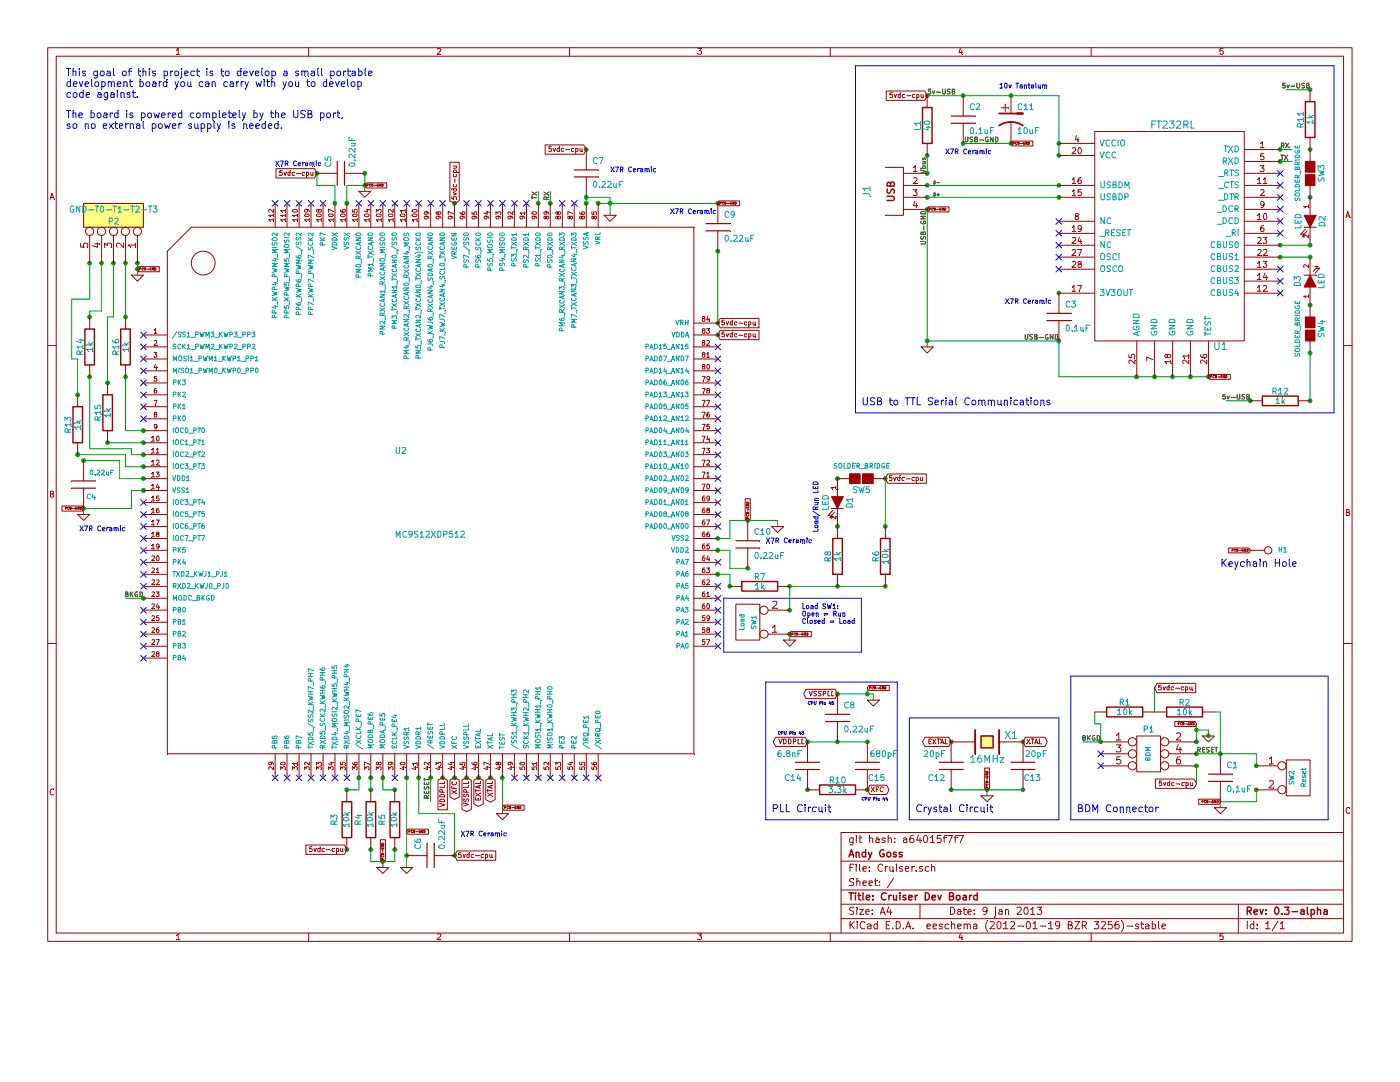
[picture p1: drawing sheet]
EESchema Schematic File Version 2  date Tue 02 Apr 2013 08:15:38 PM EDT
LIBS:opto
LIBS:Jaguar
LIBS:power
LIBS:conn
LIBS:transistors
LIBS:Cruiser-cache
EELAYER 24  0
EELAYER END
$Descr A4 11700 8267
Sheet 1 1
Title "Cruiser Dev Board"
Date "9 jan 2013"
Rev "0.3-alpha"
Comp "Andy Goss"
Comment1 "git hash: a64015f7f7"
Comment2 ""
Comment3 ""
Comment4 ""
$EndDescr
Connection ~ 7400 4900
Connection ~ 7400 4400
Connection ~ 7400 4000
Wire Wire Line
	7400 4900 6600 4900
Connection ~ 10450 3350
Connection ~ 10950 3350
Connection ~ 10950 2950
Wire Wire Line
	10450 3350 10250 3350
Connection ~ 10950 750 
Connection ~ 10950 1250
Wire Wire Line
	10950 750  10750 750 
Connection ~ 1050 2200
Connection ~ 950  2200
Connection ~ 850  2200
Connection ~ 750  2200
Wire Wire Line
	750  2200 750  2500
Wire Wire Line
	750  2500 600  2500
Wire Wire Line
	600  2500 600  3000
Wire Wire Line
	600  3000 650  3000
Wire Wire Line
	650  3000 650  3300
Wire Wire Line
	950  2200 950  2650
Wire Wire Line
	950  2650 900  2650
Wire Wire Line
	900  2650 900  3200
Connection ~ 1050 2650
Connection ~ 900  3200
Connection ~ 1050 3150
Connection ~ 1200 3600
Connection ~ 1200 3700
Connection ~ 900  3700
Connection ~ 650  3800
Wire Wire Line
	1050 3150 1050 3600
Wire Wire Line
	1050 3600 1200 3600
Connection ~ 750  2650
Connection ~ 750  3150
Wire Wire Line
	750  3750 1100 3750
Wire Wire Line
	750  3750 750  3150
Wire Wire Line
	650  3800 1050 3800
Wire Wire Line
	1050 3800 1050 3900
Wire Wire Line
	1050 3900 1200 3900
Wire Notes Line
	11100 5650 11100 6850
Wire Notes Line
	11100 5650 8950 5650
Wire Wire Line
	10700 1350 10800 1350
Wire Notes Line
	7150 550  11150 550 
Wire Notes Line
	7150 550  7150 3450
Wire Notes Line
	7150 3450 11150 3450
Wire Notes Line
	11150 3450 11150 550 
Connection ~ 10950 1650
Connection ~ 10950 2050
Wire Wire Line
	8850 1300 8850 800 
Wire Wire Line
	8850 800  7750 800 
Connection ~ 7750 1300
Connection ~ 7750 800 
Wire Wire Line
	10100 3150 8850 3150
Connection ~ 10700 1250
Connection ~ 10700 1350
Connection ~ 10700 2050
Connection ~ 10700 2150
Connection ~ 10100 3150
Connection ~ 9950 3150
Connection ~ 9800 3150
Connection ~ 9650 3150
Connection ~ 8850 2850
Connection ~ 8850 2450
Connection ~ 8850 1650
Connection ~ 8850 1550
Connection ~ 8850 1300
Connection ~ 8850 1200
Connection ~ 7750 1750
Connection ~ 7750 1650
Connection ~ 7750 1550
Connection ~ 7750 1450
Wire Wire Line
	10950 2150 10700 2150
Wire Wire Line
	7750 1650 8850 1650
Connection ~ 9500 3150
Wire Wire Line
	7750 2850 8850 2850
Wire Wire Line
	8850 1550 7750 1550
Wire Wire Line
	10950 2050 10700 2050
Wire Wire Line
	8850 2850 8850 3150
Wire Wire Line
	7750 1450 7750 1300
Connection ~ 7750 2850
Connection ~ 7000 4900
Wire Notes Line
	8950 5650 8950 6850
Connection ~ 10500 6600
Connection ~ 10500 6400
Wire Wire Line
	10200 6750 10200 6700
Wire Wire Line
	9200 6050 9200 6200
Wire Wire Line
	9200 6050 9150 6050
Wire Wire Line
	9150 6050 9150 5950
Wire Notes Line
	7600 6850 7600 6000
Wire Notes Line
	7600 6850 8850 6850
Connection ~ 7950 6600
Connection ~ 8550 6600
Connection ~ 8250 6600
Wire Wire Line
	8250 6650 8250 6600
Wire Wire Line
	2650 1450 2650 1550
Wire Wire Line
	2650 1550 2800 1550
Connection ~ 3800 7150
Connection ~ 3400 7150
Wire Wire Line
	3400 6500 3400 7250
Connection ~ 3200 7200
Wire Wire Line
	3200 7250 3200 7200
Connection ~ 3100 7100
Connection ~ 3300 7100
Connection ~ 3300 6600
Connection ~ 3100 6600
Wire Wire Line
	3100 6500 3100 6600
Wire Wire Line
	3050 1600 3050 1450
Connection ~ 10000 6100
Wire Wire Line
	10000 6200 10000 6050
Connection ~ 4900 1250
Connection ~ 4900 1650
Wire Wire Line
	4900 1700 4900 1650
Wire Wire Line
	10200 6700 10500 6700
Wire Wire Line
	10500 6700 10500 6600
Wire Wire Line
	1200 4000 1000 4000
Wire Wire Line
	3050 1550 2900 1550
Wire Wire Line
	6000 1700 5000 1700
Wire Wire Line
	5100 1800 5100 1650
Connection ~ 7250 5800
Wire Wire Line
	7250 5750 7250 5800
Connection ~ 6100 4900
Connection ~ 6600 4900
Wire Notes Line
	6050 5450 6050 5000
Wire Notes Line
	6050 5450 7200 5450
Wire Notes Line
	6050 5000 7200 5000
Wire Wire Line
	3200 6500 3200 6600
Wire Wire Line
	6500 4400 6500 4350
Connection ~ 6250 4750
Connection ~ 6250 4350
Wire Wire Line
	6250 4750 6100 4750
Wire Wire Line
	6100 4750 6100 4600
Wire Wire Line
	6100 4600 6000 4600
Wire Wire Line
	1100 4250 700  4250
Connection ~ 6600 5300
Connection ~ 6600 5100
Wire Wire Line
	6600 4900 6600 5100
Connection ~ 700  4250
Wire Wire Line
	6000 2700 6000 2100
Wire Wire Line
	10000 6550 10000 6400
Wire Wire Line
	4200 6500 4200 6800
Wire Wire Line
	10100 6150 10100 6100
Wire Wire Line
	10100 6100 10000 6100
Connection ~ 1200 5000
Connection ~ 7950 6200
Connection ~ 8550 6200
Wire Notes Line
	7600 6000 8850 6000
Connection ~ 4100 6500
Connection ~ 4000 6500
Connection ~ 3900 6500
Connection ~ 3800 6500
Connection ~ 3700 6500
Connection ~ 3600 6500
Wire Wire Line
	3600 6500 3600 6700
Connection ~ 7000 4400
Connection ~ 7000 4000
Wire Wire Line
	9200 6200 9050 6200
Wire Wire Line
	2800 1550 2800 1700
Wire Wire Line
	1100 4250 1100 4100
Wire Wire Line
	1000 4000 1000 3850
Wire Wire Line
	6750 6200 7250 6200
Connection ~ 10000 6200
Connection ~ 4200 6500
Connection ~ 6000 4500
Connection ~ 6000 4600
Connection ~ 7250 6600
Connection ~ 6750 6600
Connection ~ 6750 6200
Connection ~ 7000 6200
Connection ~ 7000 5800
Connection ~ 3000 6500
Connection ~ 3100 6500
Connection ~ 3200 6500
Connection ~ 3400 6500
Connection ~ 3500 6500
Connection ~ 1200 4100
Connection ~ 1200 4000
Connection ~ 2800 1700
Connection ~ 2900 1700
Connection ~ 3800 1700
Connection ~ 6000 2800
Connection ~ 4500 1700
Connection ~ 4600 1700
Connection ~ 5000 1700
Connection ~ 9200 6200
Connection ~ 10000 6400
Connection ~ 10000 6300
Connection ~ 10000 6200
Wire Wire Line
	4600 1700 4600 1600
Connection ~ 7250 6200
Wire Wire Line
	4500 1700 4500 1600
Connection ~ 6000 2700
Connection ~ 700  3850
Wire Wire Line
	2900 1550 2900 1700
Connection ~ 2650 1450
Connection ~ 3050 1450
Wire Bus Line
	6400 5700 7500 5700
Wire Bus Line
	6400 5700 6400 6850
Wire Bus Line
	6400 6850 7500 6850
Wire Bus Line
	7500 6850 7500 5700
Wire Wire Line
	1200 5000 1050 5000
Connection ~ 6000 4800
Wire Wire Line
	3500 6500 3500 6800
Connection ~ 3050 1550
Wire Wire Line
	7000 5800 7300 5800
Wire Wire Line
	7300 5800 7300 5850
Connection ~ 5100 1700
Wire Wire Line
	700  4250 700  4300
Wire Wire Line
	1000 3850 700  3850
Wire Wire Line
	6500 4350 6100 4350
Wire Wire Line
	6100 4350 6100 4500
Wire Wire Line
	6100 4500 6000 4500
Wire Wire Line
	3500 6800 3800 6800
Wire Wire Line
	3800 6800 3800 7150
Wire Wire Line
	6600 5300 6600 5350
Wire Notes Line
	7200 5000 7200 5450
Connection ~ 10100 6150
Wire Wire Line
	1100 4100 1200 4100
Connection ~ 6000 1700
Connection ~ 6000 2100
Wire Wire Line
	10000 6300 10500 6300
Wire Wire Line
	10500 6300 10500 6400
Wire Wire Line
	5100 1650 4900 1650
Connection ~ 4900 1700
Wire Wire Line
	3200 6600 3300 6600
Wire Wire Line
	3100 7100 3100 7200
Wire Wire Line
	3100 7200 3300 7200
Wire Wire Line
	3300 7200 3300 7100
Wire Wire Line
	3000 6500 3000 6600
Wire Wire Line
	3000 6600 2900 6600
Connection ~ 2900 6600
Connection ~ 2900 7100
Wire Wire Line
	7950 6600 8550 6600
Wire Notes Line
	8850 6000 8850 6850
Wire Wire Line
	9650 5750 9650 5950
Wire Wire Line
	10150 5950 10200 5950
Wire Wire Line
	10200 5950 10200 6300
Connection ~ 10200 6300
Wire Wire Line
	6000 4800 6100 4800
Wire Wire Line
	6100 4800 6100 4900
Wire Wire Line
	8050 1200 8450 1200
Connection ~ 10950 2150
Connection ~ 10950 2550
Wire Wire Line
	10700 1250 10800 1250
Wire Wire Line
	7750 2900 7750 1750
Wire Notes Line
	8950 6850 11100 6850
Connection ~ 8050 800 
Connection ~ 8450 800 
Connection ~ 8450 1200
Connection ~ 8050 1200
Wire Wire Line
	1200 3800 1100 3800
Wire Wire Line
	1100 3800 1100 3750
Connection ~ 1200 3800
Connection ~ 1200 3900
Connection ~ 650  3300
Wire Wire Line
	1200 3700 900  3700
Wire Wire Line
	1050 2650 1050 2200
Wire Wire Line
	750  2650 750  2600
Wire Wire Line
	750  2600 850  2600
Wire Wire Line
	850  2600 850  2200
Wire Wire Line
	1150 2200 1150 2300
Connection ~ 1150 2200
Connection ~ 1150 2250
Wire Wire Line
	10950 2950 10950 3350
Wire Wire Line
	7400 4000 7400 4400
$Comp
L SOLDER_BRIDGE SW5
U 1 1
P 7200 4000
F 0 "SW5" V 7300 4000 50  0000 C CNN
F 1 "SOLDER_BRIDGE" V 7100 4000 40  0000 C CNN
	1    7200 4000
	0    1    1    0   
$EndComp
$Comp
L SOLDER_BRIDGE SW4
U 1 1
P 10950 2750
F 0 "SW4" V 11050 2750 50  0000 C CNN
F 1 "SOLDER_BRIDGE" V 10850 2750 40  0000 C CNN
	1    10950 2750
	1    0    0    -1  
$EndComp
$Comp
L SOLDER_BRIDGE SW3
U 1 1
P 10950 1450
F 0 "SW3" V 11050 1450 50  0000 C CNN
F 1 "SOLDER_BRIDGE" V 10850 1450 40  0000 C CNN
	1    10950 1450
	1    0    0    -1  
$EndComp
Text GLabel 1150 2250 2    20   Input ~ 0
PCB-GND
$Comp
L GND #PWR01
U 1 1
P 1150 2300
F 0 "#PWR01" H 1150 2300 30  0001 C CNN
F 1 "GND" H 1150 2230 30  0001 C CNN
	1    1150 2300
	1    0    0    -1  
$EndComp
$Comp
L CONN_5 P2
U 1 1
P 950 1800
F 0 "P2" V 900 1800 50  0000 C CNN
F 1 "GND-T0-T1-T2-T3" V 1000 1800 50  0000 C CNN
	1    950  1800
	0    1    -1   0   
$EndComp
$Comp
L R R16
U 1 1
P 1050 2900
F 0 "R16" V 1130 2900 50  0000 C CNN
F 1 "1k" V 1050 2900 50  0000 C CNN
	1    1050 2900
	-1   0    0    1   
$EndComp
$Comp
L R R15
U 1 1
P 900 3450
F 0 "R15" V 980 3450 50  0000 C CNN
F 1 "1k" V 900 3450 50  0000 C CNN
	1    900  3450
	-1   0    0    1   
$EndComp
$Comp
L R R13
U 1 1
P 650 3550
F 0 "R13" V 730 3550 50  0000 C CNN
F 1 "1k" V 650 3550 50  0000 C CNN
	1    650  3550
	-1   0    0    1   
$EndComp
$Comp
L R R14
U 1 1
P 750 2900
F 0 "R14" V 830 2900 50  0000 C CNN
F 1 "1k" V 750 2900 50  0000 C CNN
	1    750  2900
	-1   0    0    1   
$EndComp
Text GLabel 10450 4600 0    20   Input ~ 0
PCB-GND
Text Notes 10200 4750 0    60   ~ 0
Keychain Hole
$Comp
L CONN_1 H1
U 1 1
P 10600 4600
F 0 "H1" H 10680 4600 40  0000 L CNN
F 1 "Hole" H 10600 4655 30  0001 C CNN
	1    10600 4600
	1    0    0    -1  
$EndComp
Text GLabel 10100 3150 2    20   Input ~ 0
PCB-GND
Text GLabel 8450 1200 2    20   Input ~ 0
PCB-GND
Text Label 8850 2850 2    40   ~ 0
USB-GND
Text Notes 7200 3400 0    60   ~ 0
USB to TTL Serial Communications
Text Label 10450 3350 2    40   ~ 0
5v-USB
$Comp
L FT232RL U1
U 1 1
P 9800 1950
F 0 "U1" H 10200 1000 60  0000 C CNN
F 1 "FT232RL" H 9800 2850 60  0000 C CNN
	1    9800 1950
	1    0    0    -1  
$EndComp
NoConn ~ 10700 2450
NoConn ~ 10700 2350
NoConn ~ 10700 2250
NoConn ~ 10700 1850
NoConn ~ 10700 1950
NoConn ~ 8850 2150
NoConn ~ 8850 2250
NoConn ~ 8850 2050
NoConn ~ 8850 1850
$Comp
L C C3
U 1 1
P 8850 2650
F 0 "C3" H 8900 2750 50  0000 L CNN
F 1 "0.1uF" H 8900 2550 50  0000 L CNN
	1    8850 2650
	1    0    0    -1  
$EndComp
$Comp
L LED D2
U 1 1
P 10950 1850
F 0 "D2" H 10950 1950 50  0000 C CNN
F 1 "LED" H 10950 1750 50  0000 C CNN
	1    10950 1850
	0    1    1    0   
$EndComp
$Comp
L LED D3
U 1 1
P 10950 2350
F 0 "D3" H 10950 2450 50  0000 C CNN
F 1 "LED" H 10950 2250 50  0000 C CNN
	1    10950 2350
	0    -1   -1   0   
$EndComp
$Comp
L R R11
U 1 1
P 10950 1000
F 0 "R11" V 11030 1000 50  0000 C CNN
F 1 "1k" V 10950 1000 50  0000 C CNN
	1    10950 1000
	-1   0    0    1   
$EndComp
$Comp
L R R12
U 1 1
P 10700 3350
F 0 "R12" V 10780 3350 50  0000 C CNN
F 1 "1k" V 10700 3350 50  0000 C CNN
	1    10700 3350
	0    -1   -1   0   
$EndComp
$Comp
L C C2
U 1 1
P 8050 1000
F 0 "C2" H 8100 1100 50  0000 L CNN
F 1 "0.1uF" H 8100 900 50  0000 L CNN
	1    8050 1000
	1    0    0    -1  
$EndComp
Text Label 7750 2050 1    40   ~ 0
USB-GND
Text Label 8350 1200 2    40   ~ 0
USB-GND
Text Label 7750 800  0    40   ~ 0
5v-USB
Text Label 10950 750  2    40   ~ 0
5v-USB
$Comp
L CP1 C11
U 1 1
P 8450 1000
F 0 "C11" H 8500 1100 50  0000 L CNN
F 1 "10uF" H 8500 900 50  0000 L CNN
	1    8450 1000
	1    0    0    -1  
$EndComp
Text Label 7800 1550 0    25   ~ 0
D-
Text Label 7800 1650 0    25   ~ 0
D+
$Comp
L R L1
U 1 1
P 7750 1050
F 0 "L1" V 7830 1050 50  0000 C CNN
F 1 "40" V 7750 1050 50  0000 C CNN
	1    7750 1050
	-1   0    0    1   
$EndComp
Text Label 7750 1450 1    40   ~ 0
Vbus
NoConn ~ 10700 1750
NoConn ~ 10700 1650
NoConn ~ 10700 1550
NoConn ~ 10700 1450
NoConn ~ 8850 1950
Text Notes 8350 750  0    40   ~ 0
10v Tantalum
Text Notes 7900 1300 0    40   ~ 0
X7R Ceramic
Text Notes 8400 2550 0    40   ~ 0
X7R Ceramic
$Comp
L USB_2 J1
U 1 1
P 7550 1600
F 0 "J1" V 7250 1600 60  0000 C CNN
F 1 "USB-A" H 7600 1300 60  0001 C CNN
	1    7550 1600
	1    0    0    -1  
$EndComp
Text GLabel 6000 2800 2    40   Input ~ 0
5vdc-cpu
Text Notes 6850 4450 1    40   ~ 0
Load/Run LED
$Comp
L C C6
U 1 1
P 3600 7150
F 0 "C6" H 3650 7250 50  0000 L CNN
F 1 "0.22uF" H 3650 7050 50  0000 L CNN
	1    3600 7150
	0    -1   -1   0   
$EndComp
NoConn ~ 2500 6500
NoConn ~ 2400 6500
NoConn ~ 2300 6500
NoConn ~ 1200 5500
NoConn ~ 1200 5400
NoConn ~ 1200 5300
NoConn ~ 1200 5200
NoConn ~ 1200 5100
NoConn ~ 1200 4700
NoConn ~ 1200 4600
NoConn ~ 1200 4500
NoConn ~ 1200 4400
NoConn ~ 1200 4300
NoConn ~ 1200 4200
NoConn ~ 1200 3500
NoConn ~ 1200 3400
NoConn ~ 1200 3300
NoConn ~ 1200 3200
NoConn ~ 2300 1700
NoConn ~ 2400 1700
NoConn ~ 2500 1700
NoConn ~ 2600 1700
NoConn ~ 1200 2800
NoConn ~ 1200 2900
NoConn ~ 1200 3000
NoConn ~ 1200 3100
NoConn ~ 3000 1700
NoConn ~ 3100 1700
NoConn ~ 4300 1700
NoConn ~ 4400 1700
NoConn ~ 6000 2900
NoConn ~ 6000 3000
NoConn ~ 6000 3100
NoConn ~ 6000 3200
NoConn ~ 6000 3300
NoConn ~ 6000 3400
NoConn ~ 6000 3500
NoConn ~ 6000 3600
NoConn ~ 6000 3700
NoConn ~ 6000 3800
NoConn ~ 6000 3900
NoConn ~ 6000 4000
NoConn ~ 6000 4100
NoConn ~ 6000 4200
NoConn ~ 6000 4300
NoConn ~ 6000 4400
NoConn ~ 6000 4700
NoConn ~ 6000 4900
NoConn ~ 6000 5000
NoConn ~ 6000 5100
NoConn ~ 6000 5200
NoConn ~ 6000 5300
NoConn ~ 6000 5400
Text Notes 1050 4450 2    40   ~ 0
X7R Ceramic
Text Notes 5600 1800 0    40   ~ 0
X7R Ceramic
$Comp
L C C5
U 1 1
P 2850 1450
F 0 "C5" H 2900 1550 50  0000 L CNN
F 1 "0.22uF" H 2900 1350 50  0000 L CNN
	1    2850 1450
	0    -1   -1   0   
$EndComp
$Comp
L C C7
U 1 1
P 4900 1450
F 0 "C7" H 4950 1550 50  0000 L CNN
F 1 "0.22uF" H 4950 1350 50  0000 L CNN
	1    4900 1450
	1    0    0    -1  
$EndComp
$Comp
L C C8
U 1 1
P 7000 6000
F 0 "C8" H 7050 6100 50  0000 L CNN
F 1 "0.22uF" H 7050 5900 50  0000 L CNN
	1    7000 6000
	1    0    0    -1  
$EndComp
$Comp
L C C14
U 1 1
P 6750 6400
F 0 "C14" H 6800 6500 50  0000 L CNN
F 1 "6.8nF" H 6800 6300 50  0000 L CNN
	1    6750 6400
	-1   0    0    1   
$EndComp
$Comp
L C C15
U 1 1
P 7250 6400
F 0 "C15" H 7100 6500 50  0000 L CNN
F 1 "680pF" H 7000 6300 50  0000 L CNN
	1    7250 6400
	-1   0    0    1   
$EndComp
$Comp
L R R10
U 1 1
P 7000 6600
F 0 "R10" V 7080 6600 50  0000 C CNN
F 1 "3.3k" V 7000 6600 50  0000 C CNN
	1    7000 6600
	0    -1   -1   0   
$EndComp
$Comp
L C C12
U 1 1
P 7950 6400
F 0 "C12" H 8000 6500 50  0000 L CNN
F 1 "20pF" H 8000 6300 50  0000 L CNN
	1    7950 6400
	-1   0    0    1   
$EndComp
$Comp
L C C13
U 1 1
P 8550 6400
F 0 "C13" H 8400 6500 50  0000 L CNN
F 1 "20pF" H 8350 6300 50  0000 L CNN
	1    8550 6400
	-1   0    0    1   
$EndComp
$Comp
L CRYSTAL X1
U 1 1
P 8250 6200
F 0 "X1" H 8450 6250 60  0000 C CNN
F 1 "16MHz" H 8250 6050 60  0000 C CNN
	1    8250 6200
	1    0    0    -1  
$EndComp
Text GLabel 8550 6200 2    40   BiDi ~ 0
XTAL
Text GLabel 7950 6200 0    40   BiDi ~ 0
EXTAL
Text GLabel 4000 6500 3    40   BiDi ~ 0
EXTAL
Text GLabel 4100 6500 3    40   BiDi ~ 0
XTAL
Text GLabel 7000 5800 0    40   BiDi ~ 0
VSSPLL
Text GLabel 7250 6600 2    40   BiDi ~ 0
XFC
Text GLabel 6750 6200 0    40   BiDi ~ 0
VDDPLL
Text GLabel 3900 6500 3    40   BiDi ~ 0
VSSPLL
Text GLabel 3700 6500 3    40   Input ~ 0
VDDPLL
Text GLabel 3800 6500 3    40   BiDi ~ 0
XFC
$Comp
L R R8
U 1 1
P 7000 4650
F 0 "R8" V 7080 4650 50  0000 C CNN
F 1 "1k" V 7000 4650 50  0000 C CNN
	1    7000 4650
	-1   0    0    1   
$EndComp
$Comp
L R R5
U 1 1
P 3300 6850
F 0 "R5" V 3200 6850 50  0000 C CNN
F 1 "10k" V 3300 6850 50  0000 C CNN
	1    3300 6850
	1    0    0    -1  
$EndComp
$Comp
L R R4
U 1 1
P 3100 6850
F 0 "R4" V 3000 6850 50  0000 C CNN
F 1 "10k" V 3100 6850 50  0000 C CNN
	1    3100 6850
	1    0    0    -1  
$EndComp
$Comp
L R R3
U 1 1
P 2900 6850
F 0 "R3" V 2800 6850 50  0000 C CNN
F 1 "10k" V 2900 6850 50  0000 C CNN
	1    2900 6850
	1    0    0    -1  
$EndComp
Text Label 3600 6500 3    40   ~ 0
RESET
Text Label 1200 5000 2    40   ~ 0
BKGD
Text Label 4500 1600 3    40   ~ 0
TX
Text Label 4600 1600 3    40   ~ 0
RX
Text Label 10700 1250 0    40   ~ 0
RX
Text Label 10700 1350 0    40   ~ 0
TX
$Comp
L R R2
U 1 1
P 9900 5950
F 0 "R2" V 9980 5950 50  0000 C CNN
F 1 "10k" V 9900 5950 50  0000 C CNN
	1    9900 5950
	0    -1   -1   0   
$EndComp
$Comp
L R R1
U 1 1
P 9400 5950
F 0 "R1" V 9480 5950 50  0000 C CNN
F 1 "10k" V 9400 5950 50  0000 C CNN
	1    9400 5950
	0    -1   -1   0   
$EndComp
$Comp
L CONN_3X2 P1
U 1 1
P 9600 6350
F 0 "P1" H 9600 6600 50  0000 C CNN
F 1 "BDM" V 9600 6400 40  0000 C CNN
	1    9600 6350
	1    0    0    -1  
$EndComp
NoConn ~ 9200 6300
NoConn ~ 9200 6400
Text Label 9200 6200 2    40   ~ 0
BKGD
Text Label 10000 6300 0    40   ~ 0
RESET
NoConn ~ 2700 1700
NoConn ~ 3200 1700
NoConn ~ 3300 1700
NoConn ~ 3400 1700
NoConn ~ 3500 1700
NoConn ~ 3600 1700
NoConn ~ 3900 1700
NoConn ~ 4100 1700
NoConn ~ 4200 1700
NoConn ~ 4700 1700
NoConn ~ 4800 1700
NoConn ~ 5000 6500
NoConn ~ 4900 6500
NoConn ~ 4800 6500
NoConn ~ 4700 6500
NoConn ~ 4600 6500
NoConn ~ 4500 6500
NoConn ~ 4400 6500
NoConn ~ 4300 6500
NoConn ~ 3300 6500
NoConn ~ 2900 6500
NoConn ~ 2800 6500
NoConn ~ 2700 6500
NoConn ~ 2600 6500
NoConn ~ 1200 4900
NoConn ~ 1200 4800
NoConn ~ 3700 1700
NoConn ~ 4000 1700
$Comp
L MC9S12XDP512 U2
U 1 1
P 3600 4100
F 0 "U2" H 3300 4400 50  0000 L BNN
F 1 "MC9S12XDP512" H 3300 3700 50  0000 L BNN
F 2 "mc9s12xdp512-LQFP112" H 3600 4250 50  0001 C CNN
	1    3600 4100
	1    0    0    -1  
$EndComp
$Comp
L C C1
U 1 1
P 10200 6500
F 0 "C1" H 10250 6600 50  0000 L CNN
F 1 "0.1uF" H 10250 6400 50  0000 L CNN
	1    10200 6500
	1    0    0    -1  
$EndComp
$Comp
L R R6
U 1 1
P 7400 4650
F 0 "R6" V 7480 4650 50  0000 C CNN
F 1 "10k" V 7400 4650 50  0000 C CNN
	1    7400 4650
	-1   0    0    1   
$EndComp
$Comp
L LED D1
U 1 1
P 7000 4200
F 0 "D1" H 7000 4300 50  0000 C CNN
F 1 "LED" H 7000 4100 50  0000 C CNN
	1    7000 4200
	0    1    1    0   
$EndComp
Text Notes 9000 6800 0    60   ~ 0
BDM Connector
Text Notes 6450 6800 0    60   ~ 0
PLL Circuit
Text Notes 7650 6800 0    60   ~ 0
Crystal Circuit
$Comp
L GND #PWR02
U 1 1
P 3200 7250
F 0 "#PWR02" H 3200 7250 30  0001 C CNN
F 1 "GND" H 3200 7180 30  0001 C CNN
	1    3200 7250
	1    0    0    -1  
$EndComp
$Comp
L GND #PWR03
U 1 1
P 3400 7250
F 0 "#PWR03" H 3400 7250 30  0001 C CNN
F 1 "GND" H 3400 7180 30  0001 C CNN
	1    3400 7250
	1    0    0    -1  
$EndComp
$Comp
L GND #PWR04
U 1 1
P 8250 6650
F 0 "#PWR04" H 8250 6650 30  0001 C CNN
F 1 "GND" H 8250 6580 30  0001 C CNN
	1    8250 6650
	1    0    0    -1  
$EndComp
$Comp
L GND #PWR05
U 1 1
P 6500 4400
F 0 "#PWR05" H 6500 4400 30  0001 C CNN
F 1 "GND" H 6500 4330 30  0001 C CNN
	1    6500 4400
	1    0    0    -1  
$EndComp
$Comp
L GND #PWR06
U 1 1
P 6600 5350
F 0 "#PWR06" H 6600 5350 30  0001 C CNN
F 1 "GND" H 6600 5280 30  0001 C CNN
	1    6600 5350
	1    0    0    -1  
$EndComp
$Comp
L GND #PWR07
U 1 1
P 5100 1800
F 0 "#PWR07" H 5100 1800 30  0001 C CNN
F 1 "GND" H 5100 1730 30  0001 C CNN
	1    5100 1800
	1    0    0    -1  
$EndComp
$Comp
L GND #PWR08
U 1 1
P 7750 2900
F 0 "#PWR08" H 7750 2900 30  0001 C CNN
F 1 "GND" H 7750 2830 30  0001 C CNN
	1    7750 2900
	1    0    0    -1  
$EndComp
$Comp
L GND #PWR09
U 1 1
P 3050 1600
F 0 "#PWR09" H 3050 1600 30  0001 C CNN
F 1 "GND" H 3050 1530 30  0001 C CNN
	1    3050 1600
	1    0    0    -1  
$EndComp
$Comp
L GND #PWR010
U 1 1
P 10200 6750
F 0 "#PWR010" H 10200 6750 30  0001 C CNN
F 1 "GND" H 10200 6680 30  0001 C CNN
	1    10200 6750
	1    0    0    -1  
$EndComp
$Comp
L GND #PWR011
U 1 1
P 10100 6150
F 0 "#PWR011" H 10100 6150 30  0001 C CNN
F 1 "GND" H 10100 6080 30  0001 C CNN
	1    10100 6150
	1    0    0    -1  
$EndComp
$Comp
L GND #PWR012
U 1 1
P 7300 5850
F 0 "#PWR012" H 7300 5850 30  0001 C CNN
F 1 "GND" H 7300 5780 30  0001 C CNN
	1    7300 5850
	1    0    0    -1  
$EndComp
$Comp
L GND #PWR013
U 1 1
P 4200 6800
F 0 "#PWR013" H 4200 6800 30  0001 C CNN
F 1 "GND" H 4200 6730 30  0001 C CNN
	1    4200 6800
	1    0    0    -1  
$EndComp
$Comp
L C C9
U 1 1
P 6000 1900
F 0 "C9" H 6050 2000 50  0000 L CNN
F 1 "0.22uF" H 6050 1800 50  0000 L CNN
	1    6000 1900
	1    0    0    -1  
$EndComp
$Comp
L GND #PWR014
U 1 1
P 700 4300
F 0 "#PWR014" H 700 4300 30  0001 C CNN
F 1 "GND" H 700 4230 30  0001 C CNN
	1    700  4300
	1    0    0    -1  
$EndComp
$Comp
L CONN_2 SW1
U 1 1
P 6250 5200
F 0 "SW1" V 6200 5200 40  0000 C CNN
F 1 "Load" V 6300 5200 40  0000 C CNN
	1    6250 5200
	-1   0    0    1   
$EndComp
Text Notes 6400 4550 0    40   ~ 0
X7R Ceramic
Text Notes 6700 5100 0    40   ~ 0
Load SW1:\nOpen = Run\nClosed = Load
$Comp
L C C4
U 1 1
P 700 4050
F 0 "C4" H 600 4150 40  0000 L CNN
F 1 "0.22uF" H 450 3950 40  0000 L CNN
	1    700  4050
	-1   0    0    1   
$EndComp
$Comp
L C C10
U 1 1
P 6250 4550
F 0 "C10" H 6300 4650 50  0000 L CNN
F 1 "0.22uF" H 6300 4450 50  0000 L CNN
	1    6250 4550
	1    0    0    -1  
$EndComp
Text Notes 5100 1450 0    40   ~ 0
X7R Ceramic
$Comp
L R R7
U 1 1
P 6350 4900
F 0 "R7" V 6430 4900 50  0000 C CNN
F 1 "1k" V 6350 4900 50  0000 C CNN
	1    6350 4900
	0    -1   -1   0   
$EndComp
Text Notes 6500 6150 0    25   ~ 0
CPU Pin 43
Text Notes 7200 6700 0    25   ~ 0
CPU Pin 44
Text Notes 6750 5900 0    25   ~ 0
CPU Pin 45
$Comp
L CONN_2 SW2
U 1 1
P 10850 6500
F 0 "SW2" V 10800 6500 40  0000 C CNN
F 1 "Reset" V 10900 6500 40  0000 C CNN
	1    10850 6500
	1    0    0    -1  
$EndComp
Text Notes 2300 1400 0    40   ~ 0
X7R Ceramic
Text Notes 3850 7000 0    40   ~ 0
X7R Ceramic
Text GLabel 7750 800  0    40   Input ~ 0
5vdc-cpu
Text GLabel 4900 1250 0    40   Input ~ 0
5vdc-cpu
Text GLabel 9650 5750 2    40   Input ~ 0
5vdc-cpu
Text GLabel 10000 6550 0    40   Input ~ 0
5vdc-cpu
Text GLabel 7750 1750 2    20   Input ~ 0
PCB-GND
Text GLabel 6000 1700 2    20   Input ~ 0
PCB-GND
Text GLabel 6000 2700 2    40   Input ~ 0
5vdc-cpu
Text GLabel 7400 4000 2    40   Input ~ 0
5vdc-cpu
Text GLabel 6250 4350 1    20   Input ~ 0
PCB-GND
Text GLabel 6600 5300 2    20   Input ~ 0
PCB-GND
Text GLabel 7250 5750 2    20   Input ~ 0
PCB-GND
Text GLabel 8250 6600 1    20   Input ~ 0
PCB-GND
Text GLabel 4200 6750 2    20   Input ~ 0
PCB-GND
Text GLabel 3200 7200 1    20   Input ~ 0
PCB-GND
Text GLabel 3400 6950 2    20   Input ~ 0
PCB-GND
Text GLabel 3800 7150 2    40   Input ~ 0
5vdc-cpu
Text GLabel 2900 7100 0    40   Input ~ 0
5vdc-cpu
Text GLabel 700  4250 0    20   Input ~ 0
PCB-GND
Text GLabel 3050 1550 2    20   Input ~ 0
PCB-GND
Text GLabel 2650 1450 0    40   Input ~ 0
5vdc-cpu
Text GLabel 3800 1700 1    40   Input ~ 0
5vdc-cpu
Text GLabel 10000 6050 0    20   Input ~ 0
PCB-GND
Text GLabel 10200 6700 0    20   Input ~ 0
PCB-GND
Text Notes 550  1000 0    60   ~ 0
The board is powered completely by the USB port,\nso no external power supply is needed.
Text Notes 550  650  0    60   ~ 0
This goal of this project is to develop a small portable\ndevelopment board you can carry with you to develop\ncode against.
$EndSCHEMATC
